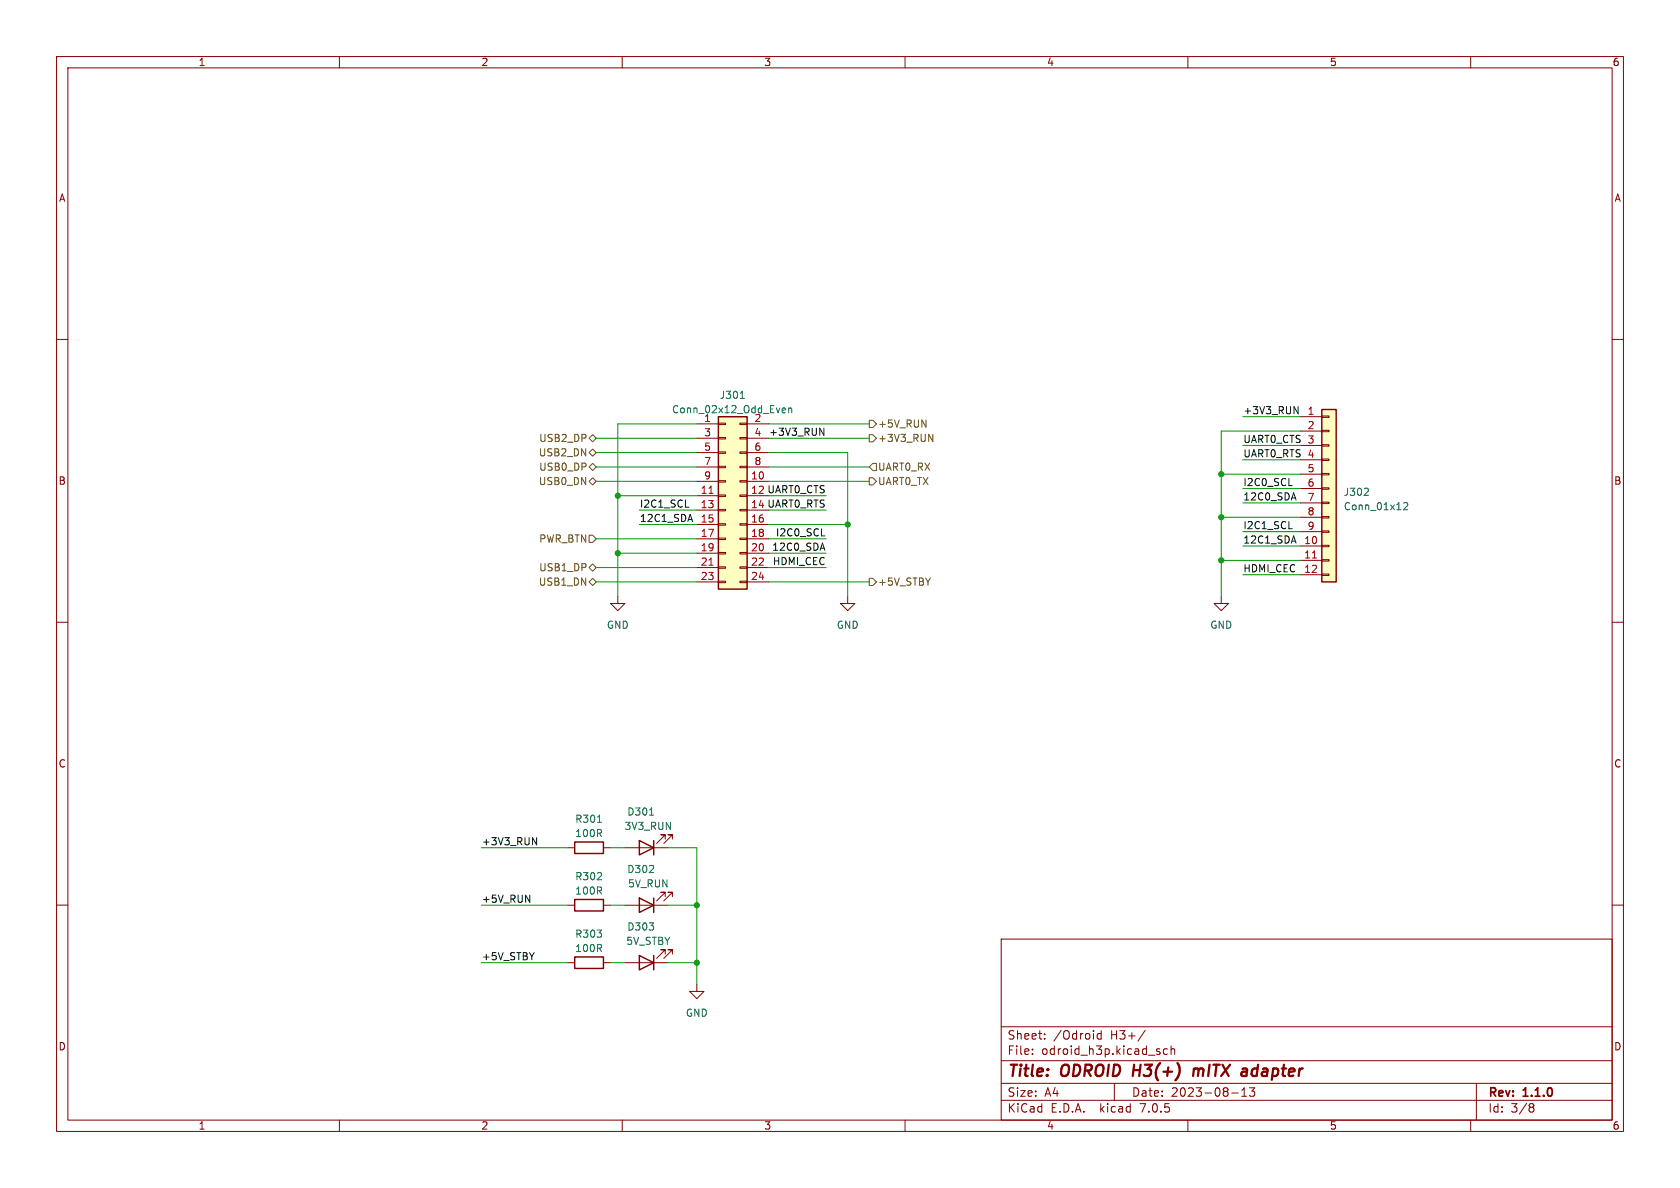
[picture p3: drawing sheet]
<svg xmlns="http://www.w3.org/2000/svg" width="297mm" height="210mm" viewBox="0 0 297 210" stroke-linecap="round" stroke-linejoin="round" font-family="sans-serif">
<g fill="none" stroke="#840000" stroke-width=".18">
<path d="M10 10h277v190h-277zM12 12h273v186h-273zM60 10v2M110 10v2M160 10v2M210 10v2M260 10v2M10 60h2M285 60h2M123.2 74.9h3.8M123.2 77.5h3.8M127 79.9h1.3v.2h-1.3z"/>
<path d="M127 77.3h1.3v.3h-1.3zM127 74.8h1.3v.3h-1.3zM130.8 79.9h1.3v.2h-1.3zM130.8 77.3h1.3v.3h-1.3zM130.8 74.8h1.3v.3h-1.3zM132.1 74.9h3.8M132.1 77.5h3.8M229.9 73.7h3.8M229.9 76.2h3.8M229.9 78.7h3.8M233.7 78.6h1.2v.3h-1.2zM233.7 76.1h1.2v.2h-1.2z"/>
<path d="M233.7 73.5h1.2v.3h-1.2zM123.2 85.1h3.8M123.2 87.6h3.8M123.2 90.2h3.8M123.2 92.7h3.8M123.2 95.3h3.8M123.2 97.8h3.8M123.2 80h3.8M123.2 82.6h3.8M127 97.7h1.3v.2h-1.3zM127 95.1h1.3v.3h-1.3zM127 92.6h1.3v.2h-1.3z"/>
<path d="M127 90h1.3v.3h-1.3zM127 87.5h1.3v.3h-1.3zM127 85h1.3v.2h-1.3zM127 82.4h1.3v.3h-1.3zM130.8 97.7h1.3v.2h-1.3zM130.8 95.1h1.3v.3h-1.3zM130.8 92.6h1.3v.2h-1.3zM130.8 90h1.3v.3h-1.3zM130.8 87.5h1.3v.3h-1.3zM130.8 85h1.3v.2h-1.3zM130.8 82.4h1.3v.3h-1.3zM132.1 85.1h3.8"/>
<path d="M132.1 87.6h3.8M132.1 90.2h3.8M132.1 92.7h3.8M132.1 95.3h3.8M132.1 97.8h3.8M132.1 80h3.8M132.1 82.6h3.8M229.9 96.5h3.8M229.9 99.1h3.8M229.9 81.3h3.8M229.9 83.8h3.8M229.9 86.4h3.8"/>
<path d="M229.9 88.9h3.8M229.9 91.4h3.8M229.9 94h3.8M233.7 98.9h1.2v.3h-1.2zM233.7 96.4h1.2v.2h-1.2zM233.7 93.9h1.2v.2h-1.2zM233.7 91.3h1.2v.3h-1.2zM233.7 88.8h1.2v.2h-1.2zM233.7 86.2h1.2v.3h-1.2zM233.7 83.7h1.2v.2h-1.2zM233.7 81.2h1.2v.2h-1.2zM10 110h2"/>
<path d="M109.2 105.4v1.3h1.3l-1.3 1.3-1.3-1.3h1.3M123.2 100.3h3.8M123.2 102.9h3.8M127 102.7h1.3v.3h-1.3zM127 100.2h1.3v.3h-1.3zM130.8 102.7h1.3v.3h-1.3zM130.8 100.2h1.3v.3h-1.3zM132.1 100.3h3.8M132.1 102.9h3.8M149.9 105.4v1.3h-1.3l1.3 1.3 1.2-1.3h-1.2M215.9 105.4v1.3h1.3l-1.3 1.3-1.3-1.3h1.3M229.9 101.6h3.8"/>
<path d="M233.7 101.5h1.2v.2h-1.2zM285 110h2M10 160h2M100.3 149.9h1.3M106.7 149.9h1.2M110.5 149.9h7.6M117.6 148.3v-.7h-.8h.8l-1.5 1.5M117.6 158.5v-.8h-.8h.8l-1.5 1.6M118.9 148.3v-.7h-.8h.8l-1.6 1.5M118.9 158.5v-.8h-.8h.8l-1.6 1.6M285 160h2M100.3 170.2h1.3"/>
<path d="M100.3 160h1.3M106.7 170.2h1.2M106.7 160h1.2M110.5 170.2h7.6M110.5 160h7.6M117.6 168.7v-.8h-.8h.8l-1.5 1.5M118.9 168.7v-.8h-.8h.8l-1.6 1.5M123.2 174v1.3h1.3l-1.3 1.2-1.3-1.2h1.3M177 166h108v32h-108zM60 198v2M110 198v2M160 198v2"/>
<path d="M177 194.5h108M177 191.5h108M177 187.5h108M177 181.5h108M182.5 186.3v.1M182.5 185.5v.1M184.7 183.6v.1M184.7 182.8v.1M194.7 182.2v1.5M194.7 182.8l-.5-.1-.2 .3v.4l.1 .2h.6M197 191.5v3M202.5 182.1l-1.3 2"/>
<path d="M204.9 185.9l.2 .2-.2 .3M204.9 185.4l.1 .1M206.4 185.5l-.4-.1-.3 .3v.4l.1 .2h.6M207 185.5l.2-.1 .4 .1 .1 .9M207 184.9v1.5M210 198v2M217.7 193.2h1.2M219.5 193.8h.9M219.5 192.7l.5-.4v1.5M221.8 192.3l-.5 .6 .4 .1v.7l-.2 .1h-.4l-.2-.1M260 198v2M261 191.5v6.5"/>
<path d="M270.5 195.7h.1M270.5 195.2l.4-.1 .2 .1 .1 .3-.3 .2M270.6 195.7h.3M270.6 195.7l-.1 .1M270.9 195.7l.3 .3-.1 .5-.2 .1-.4-.1"/>
</g>
<path d="M211.1 188.9l-.2 1.3M211.4 188.9l-.3 .2M219.8 188.9l.6 .1M220.4 190.1l-.7 .1M220.5 189.4h-.7" fill="none" stroke="#840000" stroke-width=".4"/>
<g fill="#ffffc2" stroke="#ffffc2" stroke-width=".18">
<path d="M127 73.7h5.1v30.4h-5.1z"/>
<path d="M233.7 72.4h2.5v30.5h-2.5z"/>
</g>
<path d="M127 73.7h5.1v30.4h-5.1zM233.7 72.4h2.5v30.5h-2.5zM101.6 159h5.1v2h-5.1zM101.6 148.8h5.1v2.1h-5.1zM113 148.6l2.6 1.3-2.6 1.2zM113 158.8l2.6 1.2-2.6 1.3zM115.6 148.6v2.5M115.6 158.8v2.5M101.6 169.2h5.1v2h-5.1zM113 168.9l2.6 1.3-2.6 1.3zM115.6 168.9v2.6" fill="none" stroke="#840000" stroke-width=".25"/>
<path d="M125.3 87.2h.8M125.3 99.9h.8M232 98.6h.7" fill="none" stroke="#a90000" stroke-width=".18"/>
<path d="M130.9 70.4h.7M138.5 72.1l.3 .1 .1 .2-.6 .1M138.8 72.9l-.3 .1M139.4 72.2l.2-.1 .3 .1 .1 .8M139.4 72.1v.9M241.1 87.6h.8M241.9 86.4v.4M248.1 89l.5-.2 .3 .4-.8 .9h.8M105.6 145.4h.7M114.8 144.1h.8" fill="none" stroke="#006464" stroke-width=".18"/>
<g fill="none" stroke="#725600" stroke-width=".18">
<path d="M104.1 77.5l.7-.7 .6 .7-.6 .6zM153.7 74.3h.6l.6 .6-.6 .7h-.6zM153.7 76.8h.6l.6 .7-.6 .6h-.6zM163 74.2l.7 1.3v-1.3M164.2 76.8l.7 1.2v-1.2M104.1 82.6l.7-.7 .6 .7-.6 .6zM104.1 94.6h.7l.6 .7-.6 .6h-.7zM104.1 80l.7-.6 .6 .6-.6 .6zM104.1 85.1l.7-.6 .6 .6-.6 .6zM153.7 84.5h.6l.6 .6-.6 .6h-.6zM154.3 81.9h.6v1.3h-.6l-.6-.6zM104.1 102.9l.7-.7 .6 .7-.6 .6z"/>
<path d="M104.1 100.3l.7-.6 .6 .6-.6 .7zM153.7 102.2h.6l.6 .7-.6 .6h-.6z"/>
</g>
<path d="M144.9 75.7l.7 1.3v-1.3M228.8 71.9l.7 1.2v-1.2M121.2 89.7h.6M227.9 85.8h.6M227.9 93.5h.6M92.9 158.2l.8 1.3v-1.3M94.1 148.1l.8 1.2v-1.2" fill="none" stroke="#0f0f0f" stroke-width=".18"/>
<g fill="none" stroke="#009600" stroke-width=".18">
<path d="M105.4 77.5h17.8M123.2 74.9h-14v30.5M135.9 77.5h17.8M135.9 74.9h17.8M219.7 78.7h10.2M219.7 73.7h10.2M229.9 76.2h-14v29.2M105.4 85.1h17.8M105.4 95.3h17.8M105.4 80h17.8M105.4 82.6h17.8M109.2 97.8h14"/>
<path d="M109.2 87.6h14M113 92.7h10.2M113 90.2h10.2M135.9 85.1h17.8M135.9 92.7h14M135.9 97.8h10.1M135.9 95.3h10.1M135.9 80h14v25.4M135.9 87.6h10.1M135.9 90.2h10.1M135.9 82.6h17.8M215.9 99.1h14"/>
<path d="M215.9 83.8h14M215.9 91.4h14M219.7 86.4h10.2M219.7 88.9h10.2M219.7 81.3h10.2M219.7 96.5h10.2M219.7 94h10.2M105.4 100.3h17.8M105.4 102.9h17.8M135.9 100.3h10.1M135.9 102.9h17.8M219.7 101.6h10.2"/>
<path d="M85.1 149.9h15.2M107.9 149.9h2.6M118.1 149.9h5.1v24.1M85.1 160h15.2M85.1 170.2h15.2M107.9 160h2.6M107.9 170.2h2.6M118.1 160h5.1M118.1 170.2h5.1"/>
</g>
<g fill="#009600" stroke="#009600" stroke-width=".18">
<circle cx="109.2" cy="97.8" r=".46"/>
<circle cx="109.2" cy="87.6" r=".46"/>
<circle cx="215.9" cy="83.8" r=".46"/>
<circle cx="215.9" cy="91.4" r=".46"/>
<circle cx="215.9" cy="99.1" r=".46"/>
<circle cx="149.9" cy="92.7" r=".46"/>
<circle cx="123.2" cy="160" r=".46"/>
<circle cx="123.2" cy="170.2" r=".46"/>
</g>
<g font-size="2.8" fill="#840000">
<text x="178" y="190.8">Title:</text>
<text x="187.5" y="190.8">ODROID</text>
<text x="200.7" y="190.8">H3(+)</text>
<text x="212" y="190.8">mITX</text>
<text x="221.2" y="190.8">adapter</text>
</g>
<g font-size="2.1" fill="#840000">
<text x="178" y="183.9">Sheet:</text>
<text x="186.2" y="183.9">/Odroid</text>
<text x="196.2" y="183.9">H3+/</text>
<text x="178" y="186.6">File:</text>
<text x="184" y="186.6">odroid_h3p.kicad_sch</text>
<text x="178" y="196.8">KiCad</text>
<text x="178" y="194">Size:</text>
<text x="184.6" y="194">A4</text>
<text x="185.7" y="196.8">E.D.A.</text>
<text x="194.4" y="196.8">kicad</text>
<text x="200" y="194">Date:</text>
<text x="201.5" y="196.8">7.0.5</text>
<text x="206.9" y="194">2023-08-13</text>
<text x="263" y="194.2">Rev:</text>
<text x="263" y="196.8">Id:</text>
<text x="267" y="196.8">3/8</text>
<text x="269.2" y="194.2">1.1.0</text>
</g>
<g font-size="1.8" fill="#840000">
<text x="35" y="11.8">1</text>
<text x="85" y="11.8">2</text>
<text x="135" y="11.8">3</text>
<text x="185" y="11.8">4</text>
<text x="235" y="11.8">5</text>
<text x="285" y="11.8">6</text>
<text x="10.4" y="35.8">A</text>
<text x="285.4" y="35.8">A</text>
<text x="10.3" y="85.8">B</text>
<text x="285.3" y="85.8">B</text>
<text x="10.3" y="135.8">C</text>
<text x="285.3" y="135.8">C</text>
<text x="10.3" y="185.8">D</text>
<text x="285.3" y="185.8">D</text>
<text x="35" y="199.8">1</text>
<text x="85" y="199.8">2</text>
<text x="135" y="199.8">3</text>
<text x="185" y="199.8">4</text>
<text x="235" y="199.8">5</text>
<text x="285" y="199.8">6</text>
</g>
<g font-size="1.8" fill="#006464">
<text x="127.2" y="70.7">J301</text>
<text x="118.7" y="73.2">Conn_02x12_Odd_Even</text>
<text x="124.4" y="74.7">1</text>
<text x="133.3" y="74.7">2</text>
<text x="237.5" y="87.8">J302</text>
<text x="237.5" y="90.4">Conn_01x12</text>
<text x="107.2" y="111.3">GND</text>
<text x="147.9" y="111.3">GND</text>
<text x="213.9" y="111.3">GND</text>
<text x="101.6" y="145.6">R301</text>
<text x="101.6" y="148.1">100R</text>
<text x="110.4" y="146.9">3V3_RUN</text>
<text x="110.8" y="144.3">D301</text>
<text x="101.6" y="155.8">R302</text>
<text x="110.8" y="154.5">D302</text>
<text x="101.6" y="158.3">100R</text>
<text x="111" y="157">5V_RUN</text>
<text x="101.6" y="165.9">R303</text>
<text x="110.7" y="167.2">5V_STBY</text>
<text x="110.8" y="164.7">D303</text>
<text x="101.6" y="168.5">100R</text>
<text x="121.2" y="179.9">GND</text>
</g>
<g font-size="1.8" fill="#a90000">
<text x="124.4" y="77.2">3</text>
<text x="133.3" y="77.2">4</text>
<text x="231.1" y="73.4">1</text>
<text x="231.1" y="75.9">2</text>
<text x="124.4" y="79.8">5</text>
<text x="124.4" y="82.3">7</text>
<text x="133.3" y="79.8">6</text>
<text x="133.3" y="82.3">8</text>
<text x="231.1" y="83.6">5</text>
<text x="123.8" y="87.4">11</text>
<text x="123.8" y="89.9">13</text>
<text x="124.4" y="84.8">9</text>
<text x="132.7" y="84.8">10</text>
<text x="231.1" y="86.1">6</text>
<text x="231.1" y="88.6">7</text>
<text x="123.8" y="92.5">15</text>
<text x="123.8" y="95">17</text>
<text x="132.7" y="92.5">16</text>
<text x="132.7" y="95">18</text>
<text x="231.1" y="91.2">8</text>
<text x="231.1" y="93.7">9</text>
<text x="123.8" y="97.5">19</text>
<text x="123.8" y="100.1">21</text>
<text x="132.7" y="97.5">20</text>
<text x="132.7" y="100.1">22</text>
<text x="230.5" y="96.3">10</text>
<text x="230.5" y="98.8">11</text>
<text x="230.5" y="101.3">12</text>
<text x="123.8" y="102.6">23</text>
<text x="132.7" y="102.6">24</text>
</g>
<g font-size="1.8" fill="#0f0f0f">
<text x="135.9" y="77.1">+3V3_RUN</text>
<text x="219.7" y="73.3">+3V3_RUN</text>
<text x="219.7" y="80.9">UART0_RTS 4</text>
<text x="219.7" y="78.4">UART0_CTS 3</text>
<text x="113" y="89.8">I2C1_SCL</text>
<text x="132.7" y="87.4">12 UART0_CTS</text>
<text x="132.7" y="89.9">14 UART0_RTS</text>
<text x="219.7" y="86">I2C0_SCL</text>
<text x="219.7" y="88.6">12C0_SDA</text>
<text x="113" y="92.4">12C1_SDA</text>
<text x="137.2" y="94.9">I2C0_SCL</text>
<text x="219.7" y="93.6">I2C1_SCL</text>
<text x="136.5" y="97.4">12C0_SDA</text>
<text x="136.6" y="100">HDMI_CEC</text>
<text x="219.7" y="101.3">HDMI_CEC</text>
<text x="219.7" y="96.2">12C1_SDA</text>
<text x="85.1" y="149.5">+3V3_RUN</text>
<text x="85.1" y="159.7">+5V_RUN</text>
<text x="85.1" y="169.8">+5V_STBY</text>
</g>
<g font-size="1.8" fill="#725600">
<text x="155.1" y="75.8">+5V_RUN</text>
<text x="95.2" y="80.8">USB2_DN</text>
<text x="95.3" y="83.4">USB0_DP</text>
<text x="95.3" y="78.3">USB2_DP</text>
<text x="155.1" y="83.4">UART0_RX</text>
<text x="155.1" y="78.3">+3V3_RUN</text>
<text x="95.2" y="85.9">USB0_DN</text>
<text x="155.1" y="85.9">UART0_TX</text>
<text x="95.3" y="96.1">PWR_BTN</text>
<text x="95.3" y="101.2">USB1_DP</text>
<text x="95.2" y="103.7">USB1_DN</text>
<text x="155.1" y="103.7">+5V_STBY</text>
</g>
</svg>
